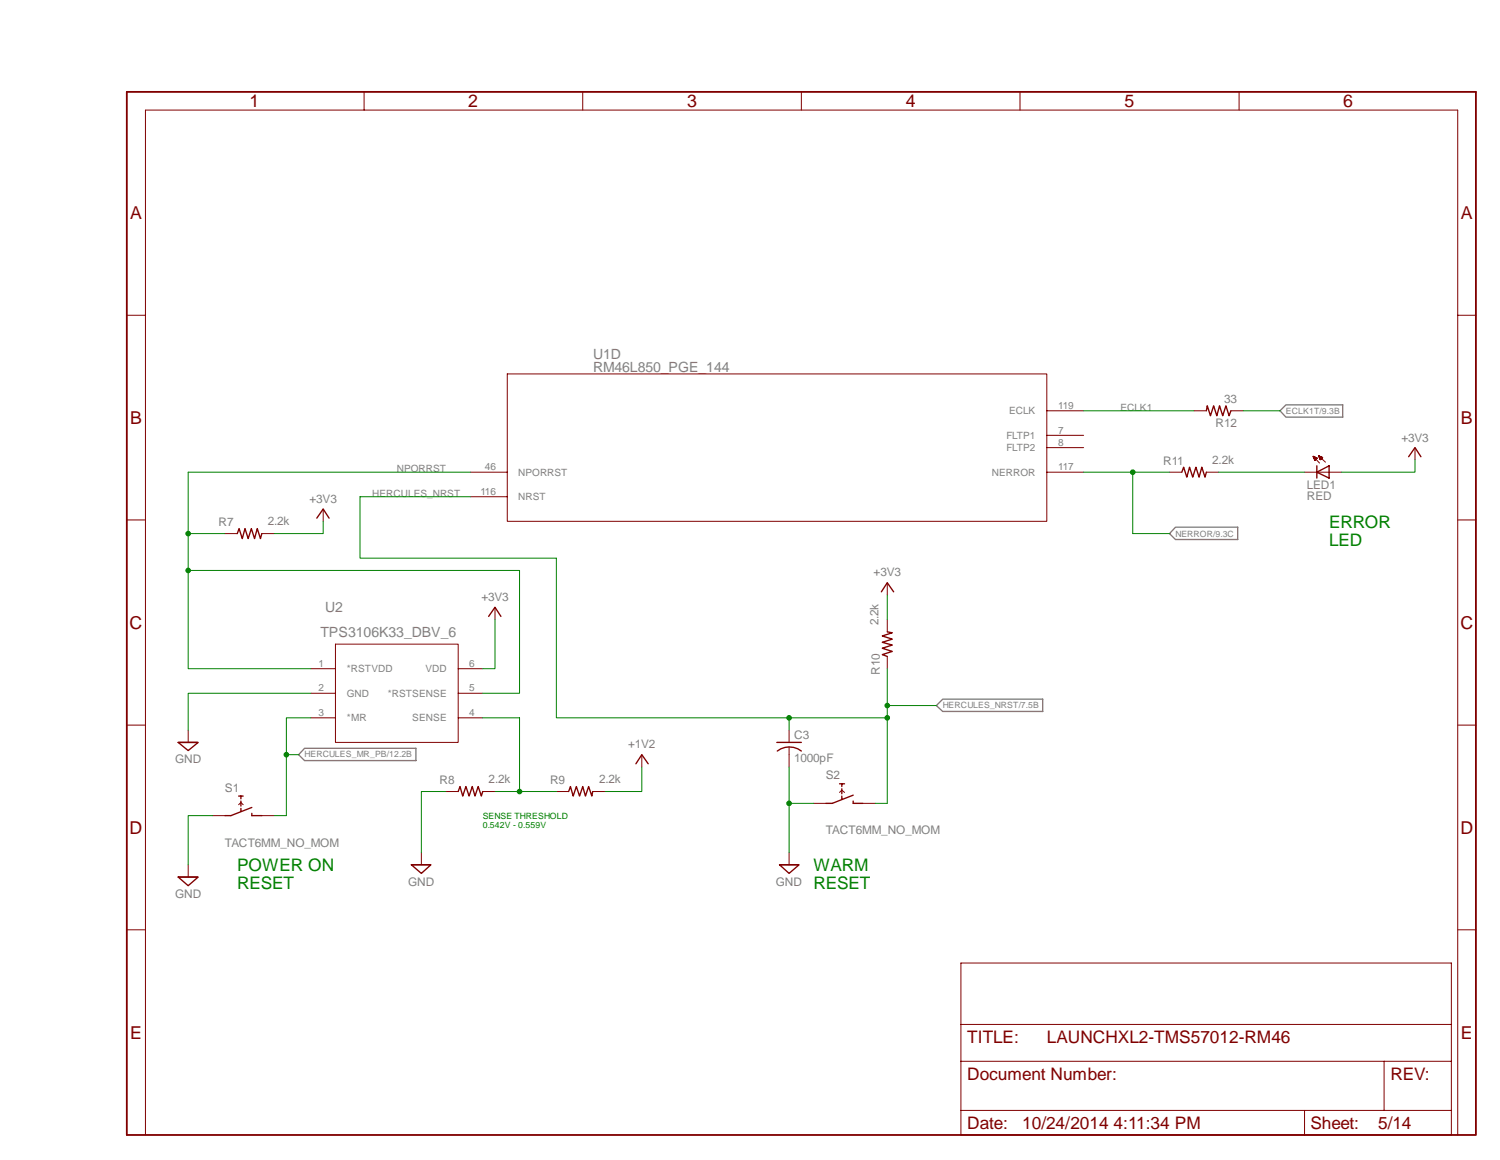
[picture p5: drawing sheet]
<svg xmlns="http://www.w3.org/2000/svg" width="279mm" height="216mm" viewBox="0 0 279 216" stroke-linecap="round" stroke-linejoin="round" font-family="sans-serif">
<path d="M238.4 76.5l1.1-1.1h10.6v2.2h-10.6zM218.9 98.1h11.6v2.3h-11.6l-1.1-1.1zM56.7 139.3h20.8v2.3h-20.8l-1.1-1.1zM174.4 131.3l1.2-1.2h18.6v2.3h-18.6z" fill="none" stroke="#808080" stroke-width=".25"/>
<path d="M23.6 17.1h251.3v194.1h-251.3z" fill="none" stroke="#800000" stroke-width=".34"/>
<g fill="none" stroke="#800000" stroke-width=".19">
<path d="M67.8 17.1v3.4M108.5 17.1v3.4M149.3 17.1v3.4M190 17.1v3.4M230.8 17.1v3.4M23.6 58.7h3.5M271.5 58.7h3.4M94.5 69.6h100.5v27.4h-100.5zM195 76.5h6.8M222.4 76.5h2.3M229.3 76.5h2.3M23.6 96.8h3.5"/>
<path d="M41.9 99.3h2.3M48.8 99.3h2.3M60.2 94.7v2.3M87.6 87.9h6.9M87.6 92.5h6.9M195 87.9h6.8M195 81h6.8M195 83.3h6.8M217.8 87.9h2.3M224.7 87.9h2.3M243 87.9h6.9M244.6 84.9l.8 .4-.5 .4z"/>
<path d="M244.6 84.9l1.2 1.3M244.6 85.1h.4M244.6 85h.1M244.7 85.3h.7M244.7 85.2h.5M244.8 85.4h.4M244.8 85.3h.5M244.9 85.5h.2M244.9 85.7h.1M244.9 85.6h.1M245.6 84.8l.8 .4-.4 .4zM245.6 84.8l1.3 1.2"/>
<path d="M245.6 84.9h.3M245.6 84.8h.1M245.7 85.1h.6M245.7 85h.3M245.8 85.3h.4M245.8 85.3h.5M245.8 85.2h.6M245.9 85.5h.1M245.9 85.4h.2M263.6 83.3v2.3M271.5 96.8h3.4M62.5 119.9h22.8v18.3h-22.8z"/>
<path d="M92.2 113v2.3M165.3 108.5v2.2M165.3 115.3v2.3M23.6 135h3.5M35.1 135.9v2.3M57.9 124.5h4.6M57.9 129h4.6M57.9 133.6h4.6M85.3 124.5h4.6M85.3 129h4.6M85.3 133.6h4.6M147 135.9v2.3"/>
<path d="M147 139v3.7M165.3 122.2v2.3M271.5 135h3.4M39.6 151.8h2.3M44.4 149.8l.5-.4 .4 .4M48.8 151.8h2.3M78.5 158.7v2.3M83.1 147.3h2.2M89.9 147.3h2.3M103.6 147.3h2.3M110.4 147.3h2.3M119.5 140.5v2.2"/>
<path d="M147 158.7v2.3M151.6 149.5h2.2M156.4 147.5l.4-.4 .5 .4M160.7 149.5h2.3M23.6 173.1h3.5M35.1 161v2.2M271.5 173.1h3.4M179 197.5h91.3M179 190.7h91.3M257.8 197.5v9.2M27.1 211.2v-190.7h244.4v190.7M179 206.7v-27.5h91.3v27.5"/>
<path d="M243 206.7h-64v4.5h91.3v-4.5h-12.5M243 206.7v4.5M243 206.7h14.8"/>
</g>
<g fill="none" stroke="#800000" stroke-width=".25">
<path d="M224.7 76.5l.2-1 .6 1.9 .6-1.9 .6 1.9 .5-1.9 .6 1.9 .5-1.9 .6 1.9 .4-.9M44.2 99.3l.3-.9 .6 1.8 .5-1.8 .6 1.8 .6-1.8 .6 1.8 .5-1.8 .6 1.8 .3-.9M59 96.4l1.2-1.7 1.1 1.7M220.1 87.9l.4-.9 .6 1.8 .5-1.8 .6 1.8 .6-1.8 .6 1.8 .5-1.8 .6 1.8 .2-.9M245.3 87.9l2.3-1.2v2.3zM245.3 86.7v2.3M262.4 85l1.2-1.7 1.1 1.7M91 114.7l1.2-1.7 1.1 1.7M164.2 110.2l1.1-1.7 1.2 1.7M165.3 117.6l.9 .2-1.9 .6 1.9 .6-1.9 .5 1.9 .6-1.9 .6 1.9 .5-1.9 .6 1 .4M33.2 138.2h3.7l-1.8 1.5zM33.4 138.2h3.3"/>
<path d="M144.7 138.2h4.6M144.8 139.8a3.7 3.7 0 0 1 4.5 0M44.4 148.2h.9M44.9 149.1v.9M44.9 148.2v.5M44.9 150.5v.5M46.9 150.3l-3.9 1.5h-1.1M46.9 151.4v.4h1.9M85.3 147.3l.4-.9 .5 1.8 .6-1.8 .6 1.8 .6-1.8 .5 1.8 .6-1.8 .6 1.8 .2-.9M105.9 147.3l.4-.9 .5 1.8 .6-1.8 .5 1.8 .6-1.8 .6 1.8 .5-1.8 .6 1.8 .2-.9M118.4 142.2l1.1-1.7 1.2 1.7M156.4 145.9h.9"/>
<path d="M156.8 146.8v.9M156.8 145.9v.5M156.8 148.2v.5M158.9 148l-3.9 1.5h-1.2M158.9 149.1v.4h1.8M33.2 163.2h3.7l-1.8 1.6zM33.4 163.2h3.3M76.6 161h3.7l-1.8 1.6zM76.7 161h3.5M145.2 161h3.6l-1.8 1.6zM145.3 161h3.4"/>
</g>
<path d="M35.1 87.9v36.6h22.8M35.1 106.2h61.7v22.8h-6.9" fill="none" stroke="#008000" stroke-width=".19"/>
<circle cx="35" cy="106.2" r=".43" fill="#008000"/>
<g fill="none" stroke="#008000" stroke-width=".19">
<path d="M35.1 87.9h52.5M35.1 99.3h6.8"/>
<circle cx="35" cy="106.2" r=".43"/>
</g>
<circle cx="35" cy="99.3" r=".43" fill="#008000"/>
<g fill="none" stroke="#008000" stroke-width=".19">
<path d="M57.9 129h-22.8v6.9M39.6 151.8h-4.5v9.2M83.1 147.3h-4.6v11.4M147 142.7v6.8M151.6 149.5h-4.6v9.2"/>
<circle cx="35" cy="99.3" r=".43"/>
</g>
<circle cx="147" cy="149.5" r=".43" fill="#008000"/>
<g fill="none" stroke="#008000" stroke-width=".19">
<path d="M60.2 97v2.3h-9.1M263.6 85.6v2.3h-13.7M92.2 115.3v9.2h-2.3M165.3 110.7v4.6M89.9 133.6h6.9v13.7M92.2 147.3h11.4M119.5 142.7v4.6h-6.8"/>
<circle cx="147" cy="149.5" r=".43"/>
</g>
<circle cx="96.8" cy="147.3" r=".43" fill="#008000"/>
<g fill="none" stroke="#008000" stroke-width=".19">
<path d="M87.6 92.5h-20.5v11.4h36.5v29.7h43.4v2.3M165.3 124.5v6.8h9.1M163 149.5h2.3"/>
<circle cx="96.8" cy="147.3" r=".43"/>
</g>
<circle cx="165.3" cy="131.3" r=".43" fill="#008000"/>
<g fill="none" stroke="#008000" stroke-width=".19">
<path d="M147 133.6h18.3M165.3 131.3v18.2"/>
<circle cx="165.3" cy="131.3" r=".43"/>
</g>
<circle cx="147" cy="133.6" r=".43" fill="#008000"/>
<circle cx="147" cy="133.6" r=".43" fill="none" stroke="#008000" stroke-width=".19"/>
<circle cx="165.3" cy="133.6" r=".43" fill="#008000"/>
<g fill="none" stroke="#008000" stroke-width=".19">
<path d="M201.8 87.9h16M211 87.9v11.4"/>
<circle cx="165.3" cy="133.6" r=".43"/>
</g>
<circle cx="211" cy="87.9" r=".43" fill="#008000"/>
<g fill="none" stroke="#008000" stroke-width=".19">
<path d="M211 99.3h6.8M227 87.9h16M57.9 133.6h-4.6v6.9h2.3M51.1 151.8h2.2"/>
<circle cx="211" cy="87.9" r=".43"/>
</g>
<circle cx="53.3" cy="140.5" r=".43" fill="#008000"/>
<g fill="none" stroke="#008000" stroke-width=".19">
<path d="M201.8 76.5h20.6M231.6 76.5h6.8M53.3 140.5v11.3"/>
<circle cx="53.3" cy="140.5" r=".43"/>
</g>
<g font-size="3.3" fill="#800000">
<text x="46.5" y="20">1</text>
<text x="87.2" y="20">2</text>
<text x="128" y="20">3</text>
<text x="168.7" y="20">4</text>
<text x="209.5" y="20">5</text>
<text x="250.2" y="20">6</text>
<text x="24.2" y="40.7">A</text>
<text x="272.1" y="40.7">A</text>
<text x="24.2" y="78.9">B</text>
<text x="272.1" y="78.9">B</text>
<text x="24.1" y="117.1">C</text>
<text x="272" y="117.1">C</text>
<text x="24.1" y="155.2">D</text>
<text x="272" y="155.2">D</text>
<text x="24.2" y="193.4">E</text>
<text x="272.1" y="193.4">E</text>
</g>
<g font-size="3.2" fill="#008000">
<text x="247.6" y="98.2">ERROR</text>
<text x="247.6" y="101.6">LED</text>
<text x="44.2" y="162.1">POWER ON</text>
<text x="44.2" y="165.5">RESET</text>
<text x="151.6" y="162.1">WARM</text>
<text x="151.6" y="165.5">RESET</text>
</g>
<g font-size="3.2" fill="#800000">
<text x="180.2" y="194.1">TITLE:</text>
<text x="195" y="194.1">LAUNCHXL2-TMS57012-RM46</text>
<text x="180.2" y="201">Document Number:</text>
<text x="259" y="201">REV:</text>
<text x="180.2" y="210.1">Date:</text>
<text x="190.4" y="210.1">10/24/2014 4:11:34 PM</text>
<text x="244.1" y="210.1">Sheet:</text>
<text x="256.7" y="210.1">5/14</text>
</g>
<g font-size="2.6" fill="#808080">
<text x="110.5" y="66.9">U1D</text>
<text x="110.5" y="69.2">RM46L850_PGE_144</text>
<text x="60.5" y="114">U2</text>
<text x="59.7" y="118.5">TPS3106K33_DBV_6</text>
</g>
<g font-size="2.2" fill="#808080">
<text x="228" y="75.1">33</text>
<text x="226.4" y="79.4">R12</text>
<text x="261" y="82.2">+3V3</text>
<text x="216.7" y="86.5">R11</text>
<text x="225.8" y="86.3">2.2k</text>
<text x="57.7" y="93.6">+3V3</text>
<text x="243.4" y="93">RED</text>
<text x="243.4" y="91.1">LED1</text>
<text x="40.7" y="98">R7</text>
<text x="49.9" y="97.7">2.2k</text>
<text x="162.7" y="107.3">+3V3</text>
<text x="89.7" y="111.8">+3V3</text>
<text x="163.7" y="116.4" transform="rotate(-90 163.7 116.4)">2.2k</text>
<text x="163.9" y="125.6" transform="rotate(-90 163.9 125.6)">R10</text>
<text x="147.9" y="137.6">C3</text>
<text x="32.6" y="142.1">GND</text>
<text x="117" y="139.3">+1V2</text>
<text x="147.9" y="141.9">1000pF</text>
<text x="41.9" y="147.3">S1</text>
<text x="81.9" y="146">R8</text>
<text x="91" y="145.7">2.2k</text>
<text x="102.4" y="146">R9</text>
<text x="111.6" y="145.7">2.2k</text>
<text x="153.8" y="145">S2</text>
<text x="153.8" y="155.3">TACT6MM_NO_MOM</text>
<text x="41.9" y="157.6">TACT6MM_NO_MOM</text>
<text x="32.6" y="167.1">GND</text>
<text x="76" y="164.8">GND</text>
<text x="144.5" y="164.8">GND</text>
</g>
<g font-size="1.9" fill="#808080">
<text x="188" y="77.1">ECLK</text>
<text x="197.1" y="76.1">119</text>
<text x="208.7" y="76.5">ECLK1</text>
<text x="187.5" y="81.7">FLTP1</text>
<text x="187.5" y="84">FLTP2</text>
<text x="197.1" y="80.7">7</text>
<text x="197.1" y="83">8</text>
<text x="73.9" y="87.9">NPORRST</text>
<text x="90.3" y="87.5">46</text>
<text x="96.5" y="88.6">NPORRST</text>
<text x="184.7" y="88.6">NERROR</text>
<text x="197.1" y="87.5">117</text>
<text x="69.3" y="92.5">HERCULES_NRST</text>
<text x="89.5" y="92.1">116</text>
<text x="96.5" y="93.1">NRST</text>
<text x="59.4" y="124.1">1</text>
<text x="64.6" y="125.1">*RSTVDD</text>
<text x="79.2" y="125.1">VDD</text>
<text x="87.4" y="124.1">6</text>
<text x="59.4" y="128.7">2</text>
<text x="64.6" y="129.7">GND</text>
<text x="72.2" y="129.7">*RSTSENSE</text>
<text x="87.4" y="128.7">5</text>
<text x="59.4" y="133.3">3</text>
<text x="64.6" y="134.3">*MR</text>
<text x="76.8" y="134.3">SENSE</text>
<text x="87.4" y="133.3">4</text>
</g>
<g font-size="1.6" fill="#808080">
<text x="239.5" y="77">ECLK1T/9.3B</text>
<text x="218.9" y="99.9">NERROR/9.3C</text>
<text x="175.6" y="131.8">HERCULES_NRST/7.5B</text>
<text x="56.7" y="141">HERCULES_MR_PB/12.2B</text>
</g>
<g font-size="1.6" fill="#008000">
<text x="89.9" y="152.4">SENSE THRESHOLD</text>
<text x="89.9" y="154.1">0.542V - 0.559V</text>
</g>
</svg>
